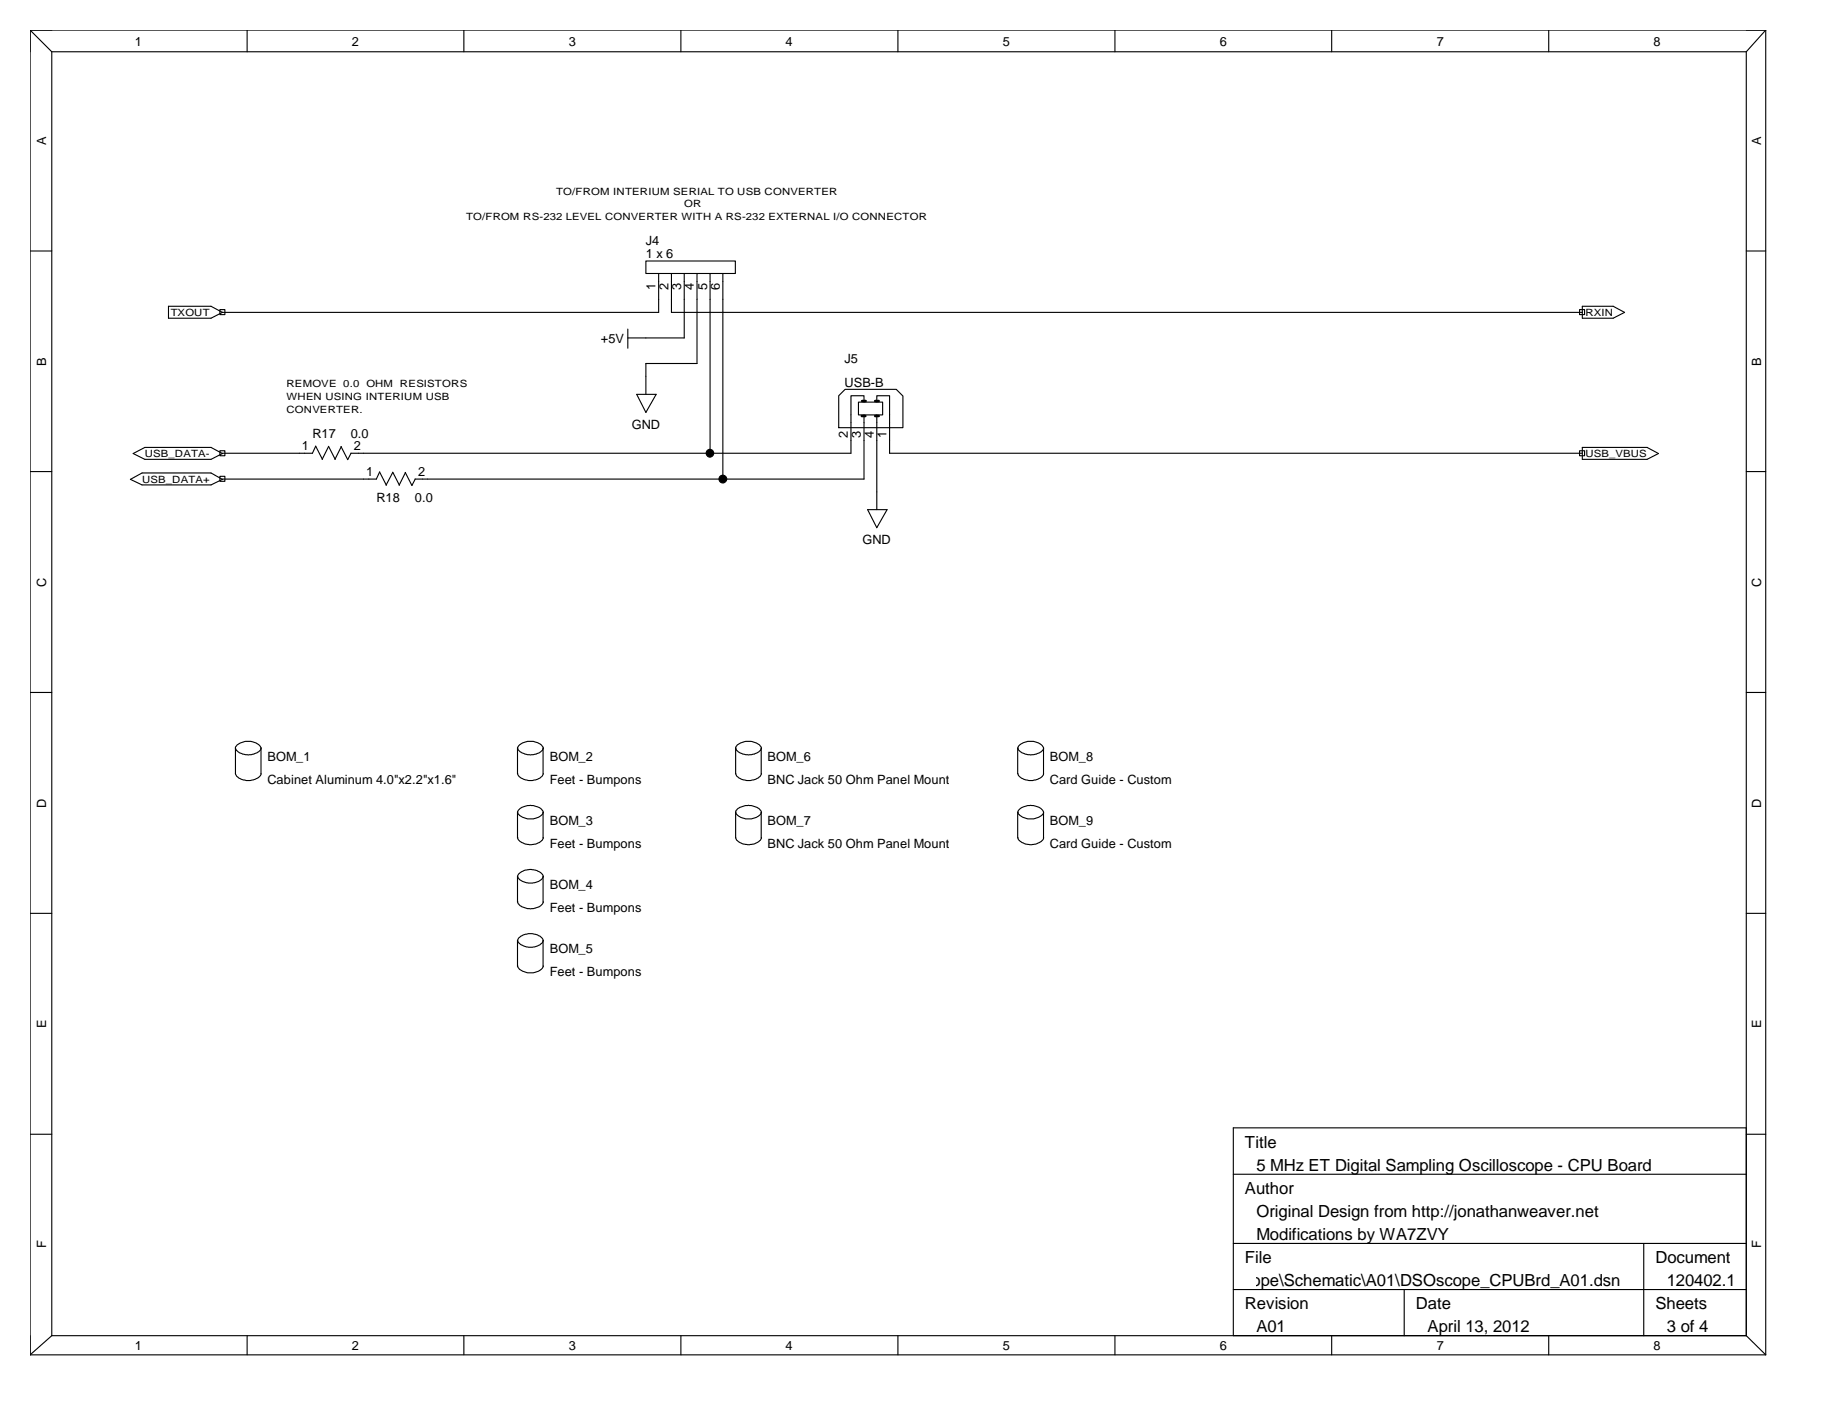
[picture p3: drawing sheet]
<svg xmlns="http://www.w3.org/2000/svg" width="279mm" height="216mm" viewBox="0 0 279 216" stroke-linecap="round" stroke-linejoin="round" font-family="sans-serif">
<g fill="none" stroke="#000" stroke-width=".17">
<path d="M4.6 4.6h264.4M4.6 4.6v201.8M4.6 4.6l3.3 3.3M7.9 7.9h258.1M7.9 7.9v195.6M37.6 4.6v3.3M70.7 4.6v3.3M103.7 4.6v3.3M136.8 4.6v3.3M169.9 4.6v3.3M202.9 4.6v3.3M235.9 4.6v3.3"/>
<path d="M266 7.9v195.6M269 4.6v201.8M269 4.6l-3 3.3M4.6 38.2h3.3M98.4 39.8h13.6v1.9h-13.6zM266 38.2h3M25.7 46.7h6.4l1.8 .9-1.8 .9h-6.4zM33.5 47.2h.8v.7h-.8zM95.6 50.1v3M100.3 41.7v5.9h-66.4M102.3 41.7v5.9h138.8M104.2 41.7v9.8h-8.6"/>
<path d="M106.2 41.7v13.7h-7.8v4.7M108.2 41.7v27.4M110.1 41.7v31.3M240.6 47.2h.8v.7h-.8zM241.1 46.7h4.7l1.7 .9-1.7 .9h-4.7zM4.6 71.9h3.3M19.9 73l1.7-.9h10.5l1.8 .9-1.8 .9h-10.5zM20.3 69.1l1.8-.9h10l1.8 .9-1.8 .9h-10zM33.5 72.6h.8v.7h-.8zM33.5 68.7h.8v.7h-.8zM48.1 68l-.5 1.1h-13.7M48.1 68l1 2"/>
<path d="M50.1 68l1 2M50.1 68l-1 2M52 68l1 2 .5-.9M52 68l-1 2M57.8 71.9l-.5 1.1h-23.4M57.8 71.9l1.1 2M59.8 71.9l1 2M59.8 72l-1 1.9M61.7 72l1.1 2 .5-1M61.8 72l-1 1.9M97 60.1h3l-1.6 2.7zM127.8 60.3l.9-1h7.8l1.1 1v4.9h-9.8z"/>
<path d="M130.8 61.3h3.7v1.9h-3.7zM131.6 61.3v-1h-2v8.8h-76.2M131.6 63.2v9.8h-68.4M132.2 77.7h2.9l-1.5 2.7zM133.6 61.3v-1h1.9v8.8h105.6M133.6 63.2v14.5M240.6 68.7h.8v.7h-.8zM241.1 68.2h9.8l1.8 .9-1.8 .9h-9.8zM266 71.9h3M4.6 105.5h3.3M35.9 117.9v-4.1l.3-.3 .4-.3 .8-.2h.8a1.72 1.72 0 0 1 1.6 1v3.9M35.9 113.9a1.87 1.87 0 0 0 1.9 1.1 2.31 2.31 0 0 0 2-.9v-.2"/>
<path d="M35.9 117.9a1.72 1.72 0 0 0 1.6 1h.6a1.81 1.81 0 0 0 1.7-1M78.8 117.9v-3.9a1.77 1.77 0 0 1 1.6-1h.9a1.59 1.59 0 0 1 1.4 1v3.9M78.9 113.9a1.39 1.39 0 0 0 1.3 1 2.33 2.33 0 0 0 2.5-.8l.1-.2M78.9 117.9a1.72 1.72 0 0 0 1.6 1h.6a1.72 1.72 0 0 0 1.7-1M112.1 117.9v-3.9a1.61 1.61 0 0 1 1.5-1h.8l.8 .2 .5 .3 .3 .3v4.1M112.1 113.9a1.88 1.88 0 0 0 2.1 1.1 1.75 1.75 0 0 0 1.8-1.1M112.1 117.9a1.73 1.73 0 0 0 1.7 1h.5a1.73 1.73 0 0 0 1.7-1M155 117.9v-3.9a1.77 1.77 0 0 1 1.6-1h.9a1.72 1.72 0 0 1 1.5 1v3.9M155.1 113.9a1.61 1.61 0 0 0 1.5 1.1 2.48 2.48 0 0 0 2.4-.9v-.2M155.1 117.9a1.72 1.72 0 0 0 1.6 1h.6a1.81 1.81 0 0 0 1.7-1M266 105.5h3M4.6 139.2h3.3"/>
<path d="M78.8 127.7v-3.9a1.88 1.88 0 0 1 2.2-1.1 1.93 1.93 0 0 1 1.7 .9v4.1M78.8 137.5v-3.9a1.84 1.84 0 0 1 1.9-1.1 2.34 2.34 0 0 1 2 .9v4.1M78.9 123.7l.1 .4 .6 .4 .8 .3h.9a1.72 1.72 0 0 0 1.5-1.1M78.9 127.6a1.39 1.39 0 0 0 1.3 1 2.23 2.23 0 0 0 2.5-.8l.1-.2M78.9 133.5a1.72 1.72 0 0 0 1.6 1h.6a1.72 1.72 0 0 0 1.7-1M78.9 137.4v.2a2.53 2.53 0 0 0 2.9 .7l.6-.3 .2-.3 .2-.3M112.1 127.7v-3.9a1.39 1.39 0 0 1 1.3-1 2.46 2.46 0 0 1 2.6 .8v4.1M112.1 123.7a1.77 1.77 0 0 0 1.5 1.1h.9a1.72 1.72 0 0 0 1.5-1.1M112.1 127.6a1.84 1.84 0 0 0 1.8 1.1 2.15 2.15 0 0 0 2.1-1v-.1M155 127.7v-3.9a1.88 1.88 0 0 1 2.2-1.1 1.75 1.75 0 0 1 1.8 1.1v3.9M155.1 123.7a.7 .7 0 0 0 .5 .7l1 .4h.9l1.2-.5 .2-.2 .1-.4M155.1 127.6a1.32 1.32 0 0 0 1.1 1 2.46 2.46 0 0 0 2.8-.8v-.2"/>
<path d="M266 139.2h3M78.8 147.2v-3.9a1.72 1.72 0 0 1 1.7-1h.6a1.81 1.81 0 0 1 1.6 1v3.9M78.9 143.3a1.72 1.72 0 0 0 1.6 1h.6a1.72 1.72 0 0 0 1.7-1M78.9 147.2l.2 .4 .5 .4 .8 .2h.9a1.72 1.72 0 0 0 1.5-1M4.6 172.8h3.3M187.9 178.9h78.1M266 171.8h-78.1v31.7M266 172.8h3M187.9 189.5h78.1M187.9 196.5h78.1M213.9 196.5v7M250.4 189.5v14"/>
<path d="M4.6 206.4h264.4M7.9 203.5h258.1M7.9 203.5l-3.3 2.9M37.6 203.5v2.9M70.7 203.5v2.9M103.7 203.5v2.9M136.8 203.5v2.9M169.9 203.5v2.9M202.9 203.5v2.9M235.9 203.5v2.9M266 203.5l3 2.9"/>
<circle cx="108.1" cy="69.1" r=".59"/>
<circle cx="110.1" cy="73" r=".59"/>
</g>
<path d="M131.3 63.4h.5M131.3 61.1h.6M133.3 61.1h.6M133.3 63.4h.6" fill="none" stroke="#000" stroke-width=".38"/>
<g fill="#000">
<circle cx="108.1" cy="69.1" r=".59"/>
<circle cx="110.1" cy="73" r=".59"/>
</g>
<g font-size="2.5">
<text x="189.7" y="174.9">Title</text>
<text x="191.4" y="178.4">5 MHz ET Digital Sampling Oscilloscope - CPU Board</text>
<text x="189.7" y="181.9">Author</text>
<text x="191.4" y="185.4">Original Design from http://jonathanweaver.net</text>
<text x="191.4" y="188.9">Modifications by WA7ZVY</text>
<text x="146" y="195.9">C:\Users\pmesser\_Paul\Design\DSOscope\Schematic\A01\DSOscope_CPUBrd_A01.dsn</text>
<text x="189.7" y="192.4">File</text>
<text x="252.2" y="192.4">Document</text>
<text x="253.9" y="195.9">120402.1</text>
<text x="189.7" y="199.4">Revision</text>
<text x="191.4" y="203">A01</text>
<text x="215.7" y="199.4">Date</text>
<text x="217.5" y="203">April 13, 2012</text>
<text x="252.2" y="199.4">Sheets</text>
<text x="253.9" y="203">3 of 4</text>
</g>
<g font-size="1.9">
<text x="20.5" y="7.1">1</text>
<text x="53.6" y="7.1">2</text>
<text x="86.7" y="7.1">3</text>
<text x="119.7" y="7.1">4</text>
<text x="152.8" y="7.1">5</text>
<text x="185.8" y="7.1">6</text>
<text x="218.9" y="7.1">7</text>
<text x="251.9" y="7.1">8</text>
<text x="7" y="22.1" transform="rotate(-90 7 22.1)">A</text>
<text x="268.3" y="22.1" transform="rotate(-90 268.3 22.1)">A</text>
<text x="98.4" y="37.4">J4</text>
<text x="98.4" y="39.3">1 x 6</text>
<text x="99.9" y="44.3" transform="rotate(-90 99.9 44.3)">1</text>
<text x="101.8" y="44.3" transform="rotate(-90 101.8 44.3)">2</text>
<text x="103.8" y="44.3" transform="rotate(-90 103.8 44.3)">3</text>
<text x="105.7" y="44.3" transform="rotate(-90 105.7 44.3)">4</text>
<text x="107.7" y="44.3" transform="rotate(-90 107.7 44.3)">5</text>
<text x="109.7" y="44.3" transform="rotate(-90 109.7 44.3)">6</text>
<text x="91.5" y="52.2">+5V</text>
<text x="7" y="55.7" transform="rotate(-90 7 55.7)">B</text>
<text x="128.7" y="55.3">J5</text>
<text x="128.7" y="58.9">USB-B</text>
<text x="268.3" y="55.7" transform="rotate(-90 268.3 55.7)">B</text>
<text x="96.2" y="65.3">GND</text>
<text x="46" y="68.6">1</text>
<text x="47.6" y="66.7">R17</text>
<text x="53.4" y="66.7">0.0</text>
<text x="53.9" y="68.6">2</text>
<text x="129.2" y="66.7" transform="rotate(-90 129.2 66.7)">2</text>
<text x="131.2" y="66.7" transform="rotate(-90 131.2 66.7)">3</text>
<text x="133.1" y="66.7" transform="rotate(-90 133.1 66.7)">4</text>
<text x="135.1" y="66.7" transform="rotate(-90 135.1 66.7)">1</text>
<text x="55.8" y="72.6">1</text>
<text x="57.3" y="76.5">R18</text>
<text x="63.2" y="76.5">0.0</text>
<text x="63.7" y="72.6">2</text>
<text x="131.4" y="82.9">GND</text>
<text x="7" y="89.4" transform="rotate(-90 7 89.4)">C</text>
<text x="268.3" y="89.4" transform="rotate(-90 268.3 89.4)">C</text>
<text x="40.7" y="115.9">BOM_1</text>
<text x="40.7" y="119.5">Cabinet Aluminum 4.0&quot;x2.2&quot;x1.6&quot;</text>
<text x="83.7" y="115.9">BOM_2</text>
<text x="83.7" y="119.5">Feet - Bumpons</text>
<text x="116.9" y="115.9">BOM_6</text>
<text x="116.9" y="119.5">BNC Jack 50 Ohm Panel Mount</text>
<text x="159.9" y="115.9">BOM_8</text>
<text x="159.9" y="119.5">Card Guide - Custom</text>
<text x="7" y="123.1" transform="rotate(-90 7 123.1)">D</text>
<text x="83.7" y="125.7">BOM_3</text>
<text x="116.9" y="125.7">BOM_7</text>
<text x="159.9" y="125.7">BOM_9</text>
<text x="268.3" y="123.1" transform="rotate(-90 268.3 123.1)">D</text>
<text x="83.7" y="129.2">Feet - Bumpons</text>
<text x="116.9" y="129.2">BNC Jack 50 Ohm Panel Mount</text>
<text x="159.9" y="129.2">Card Guide - Custom</text>
<text x="83.7" y="135.5">BOM_4</text>
<text x="83.7" y="139">Feet - Bumpons</text>
<text x="83.7" y="145.3">BOM_5</text>
<text x="83.7" y="148.8">Feet - Bumpons</text>
<text x="7" y="156.6" transform="rotate(-90 7 156.6)">E</text>
<text x="268.3" y="156.6" transform="rotate(-90 268.3 156.6)">E</text>
<text x="7" y="190.2" transform="rotate(-90 7 190.2)">F</text>
<text x="268.3" y="190.2" transform="rotate(-90 268.3 190.2)">F</text>
<text x="20.5" y="205.6">1</text>
<text x="53.6" y="205.6">2</text>
<text x="86.7" y="205.6">3</text>
<text x="119.7" y="205.6">4</text>
<text x="152.8" y="205.6">5</text>
<text x="185.8" y="205.6">6</text>
<text x="218.9" y="205.6">7</text>
<text x="251.9" y="205.6">8</text>
</g>
<g font-size="1.5">
<text x="84.7" y="29.6">TO/FROM INTERIUM SERIAL TO USB CONVERTER</text>
<text x="71" y="33.5">TO/FROM RS-232 LEVEL CONVERTER WITH A RS-232 EXTERNAL I/O CONNECTOR</text>
<text x="104.2" y="31.6">OR</text>
<text x="26" y="48.1">TXOUT</text>
<text x="241.5" y="48.1">RXIN</text>
<text x="43.7" y="59">REMOVE 0.0 OHM RESISTORS</text>
<text x="43.7" y="60.9">WHEN USING INTERIUM USB</text>
<text x="43.7" y="62.9">CONVERTER.</text>
<text x="22.1" y="69.7">USB_DATA-</text>
<text x="241.5" y="69.7">USB_VBUS</text>
<text x="21.6" y="73.5">USB_DATA+</text>
</g>
</svg>
